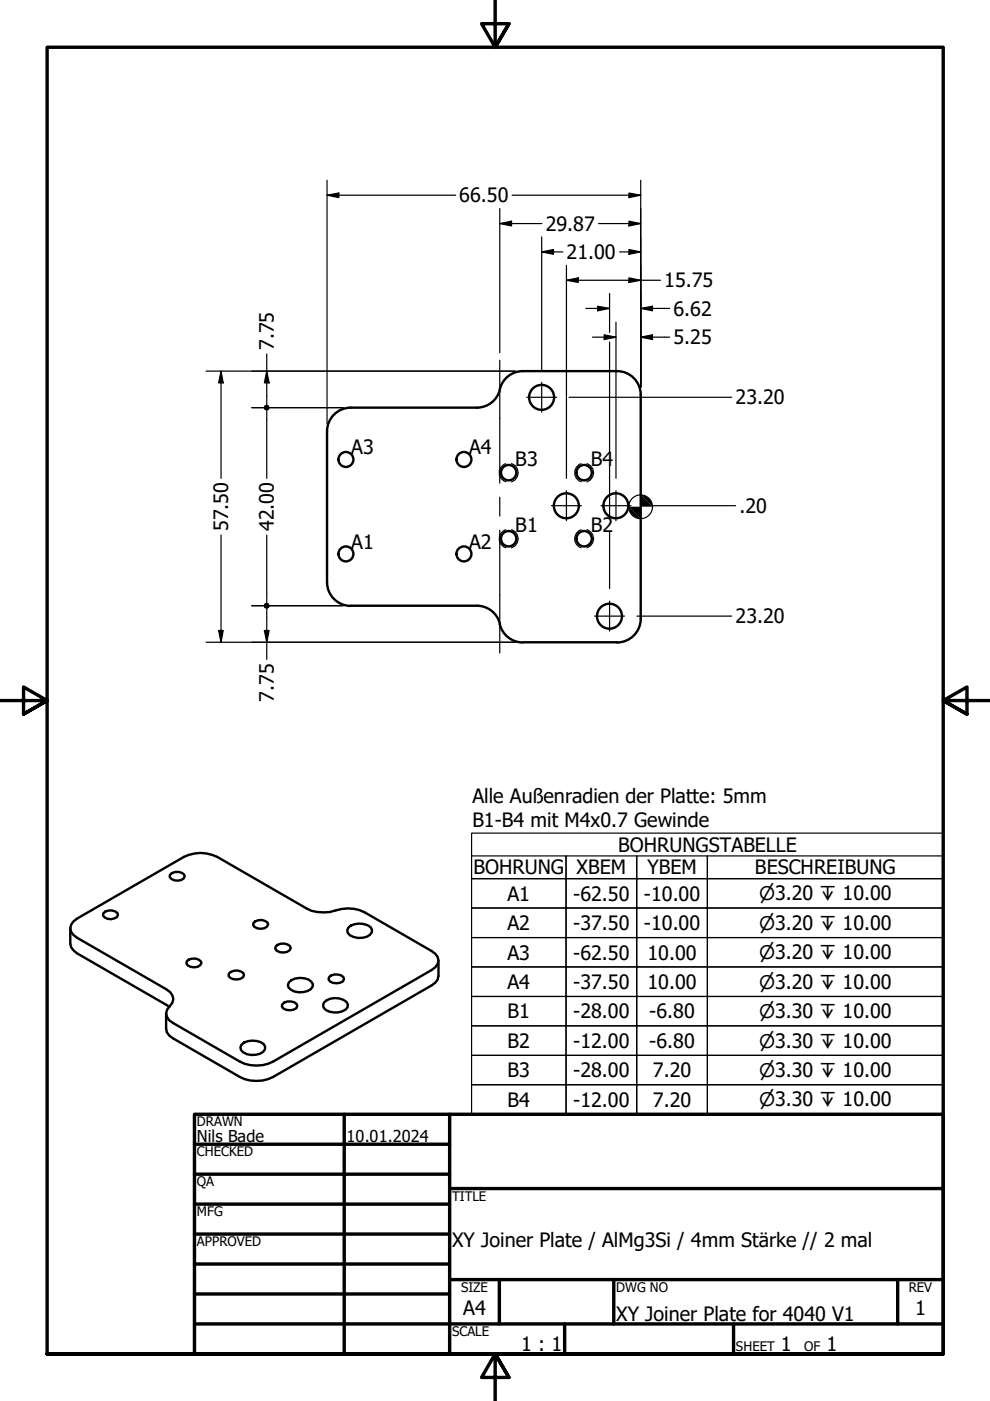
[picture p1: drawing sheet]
<svg xmlns="http://www.w3.org/2000/svg" width="210mm" height="297mm" viewBox="0 0 210 297" stroke-linecap="round" stroke-linejoin="round" font-family="sans-serif">
<!-- layer: Sichtbar (ANSI) -->
<g fill="none" stroke="#000" stroke-width=".51">
<path d="M130.8 78.7a5 5 0 0 1 5 5v47.5a5 5 0 0 1-5 5M130.9 78.7h-20.1a5 5 0 0 0-4.8 3.9M74.3 86.4h26.8M74.4 86.4a5 5 0 0 0-5.1 5v32a5 5 0 0 0 5.1 5.1M106 82.5a5 5 0 0 1-4.9 3.9M74.3 128.4h26.8M101.1 128.4a5 5 0 0 1 4.9 3.9M106 132.3a5 5 0 0 0 4.8 3.9M110.8 136.2h20.1M14.9 196.8v3.3l.2 .7 1.2 1.3 19.6 11.3M15.6 195.4l.7-.6 22.7-13.1a7.8 7.8 0 0 1 7.1 0l18.9 10.9a7.8 7.8 0 0 0 6.2 .4 8.1 8.1 0 0 1 6.1 .4l14.2 8.2a2.13 2.13 0 0 1 1.5 2.1 2.13 2.13 0 0 1-1.5 2l-33.6 19.4a7.8 7.8 0 0 1-7.1 0l-14.1-8.2a2.1 2.1 0 0 1-.7-3.6 2.07 2.07 0 0 0-.7-3.6l-19-10.9a2.1 2.1 0 0 1-.7-3.4zM21.9 193.7a2.17 2.17 0 0 1 3-.1l.1 .4a1.94 1.94 0 0 1-3.2 .1z"/>
<path d="M36 185.5a2.17 2.17 0 0 1 3-.1l.2 .4a1.94 1.94 0 0 1-3.2 .2zM53.7 195.7a2.17 2.17 0 0 1 3-.1l.2 .4a1.94 1.94 0 0 1-3.2 .2zM73.8 196.7a3.8 3.8 0 0 1 4.8-.1l.3 .5a1.81 1.81 0 0 1-2 1.7 3.3 3.3 0 0 1-3.2-1l-.1-.5zM40 203.5a1.96 1.96 0 0 1 2.7 .7 1.94 1.94 0 0 1-3.2 .1l.1-.4zM48.5 206.4a2.21 2.21 0 0 1 3.1-.1l.1 .5a1.96 1.96 0 0 1-2.9 .5l-.3-.4zM58.4 200.7a2.19 2.19 0 0 1 3.1-.1l.1 .5a2.02 2.02 0 0 1-3.2 .1zM59.8 213a2.17 2.17 0 0 1 3.1-.1l.1 .4a1.92 1.92 0 0 1-2.9 .6l-.3-.5zM61.3 208.3a3.7 3.7 0 0 1 4.7-.2l.3 .5a1.83 1.83 0 0 1-2 1.7 3.2 3.2 0 0 1-3.1-.9l-.2-.6zM68.7 212.5a3.7 3.7 0 0 1 4.7-.1l.3 .5v.6a3.4 3.4 0 0 1-5.1 .1l-.1-.5zM69.7 207.2a2.17 2.17 0 0 1 3.1 0l.1 .4-.2 .5a2.31 2.31 0 0 1-3-.4zM93 203.7v3.2l-.2 .8-.5 .7-.8 .5-33.6 19.4a7.8 7.8 0 0 1-7.1 0l-14.9-8.7-.5-.7-.2-.8v-3.2M51.2 221.5a3.8 3.8 0 0 1 4.7-.1l.3 .5a1.81 1.81 0 0 1-2 1.7 3.1 3.1 0 0 1-3.1-1l-.1-.5z"/>
<circle cx="73.3" cy="97.4" r="1.59"/>
<circle cx="98.4" cy="97.4" r="1.59"/>
<circle cx="114.8" cy="84.3" r="2.65"/>
<circle cx="73.3" cy="117.4" r="1.59"/>
<circle cx="98.4" cy="117.4" r="1.59"/>
<circle cx="107.8" cy="100.2" r="1.63"/>
<circle cx="107.8" cy="114.2" r="1.63"/>
<circle cx="120.1" cy="107.2" r="2.65"/>
<circle cx="123.8" cy="100.2" r="1.63"/>
<circle cx="123.8" cy="114.2" r="1.63"/>
<circle cx="130.6" cy="107.2" r="2.65"/>
<circle cx="129.2" cy="130.6" r="2.65"/>
</g>
<!-- layer: Verdeckt schmal (ANSI) -->
<path d="M107.2 98.3a2 2 0 0 0-1.4 1.9 2 2 0 0 0 1.4 1.9M108.5 98.3a2.06 2.06 0 0 1 1.4 1.9 2.06 2.06 0 0 1-1.4 2M123.2 98.3a2 2 0 0 0-1.4 1.9 2 2 0 0 0 1.4 1.9M124.5 98.3a2.06 2.06 0 0 1 1.4 1.9 2.06 2.06 0 0 1-1.4 2M107.2 112.3a1.97 1.97 0 0 0-1.4 1.9 1.97 1.97 0 0 0 1.4 1.9M108.5 112.3a2.03 2.03 0 0 1 1.4 1.9 2.03 2.03 0 0 1-1.4 1.9M123.2 112.3a1.97 1.97 0 0 0-1.4 1.9 1.97 1.97 0 0 0 1.4 1.9M124.5 112.3a2.03 2.03 0 0 1 1.4 1.9 2.03 2.03 0 0 1-1.4 1.9" fill="none" stroke="#000" stroke-width=".25"/>
<!-- layer: Border (ANSI) -->
<g fill="none" stroke="#000" stroke-width=".72">
<path d="M105 0v10l-2.9-5h5.8l-2.9 5 2.9-5M0 148.5h10l-5-2.8v5.7l5-2.9-5 2.9M210 148.5h-10l5-2.8v5.7l-5-2.9 5 2.9M41.2 236.2h158.8v50.8h-158.8zM73 236.2v50.8M95.3 236.2v50.8M41.2 242.6h54.1M41.2 248.9h54.1M41.2 255.3h54.1M95.3 252h104.7M41.2 261.6h54.1M41.2 268h54.1"/>
<path d="M41.2 274.3h54.1M95.3 271.3h104.7M105.9 271.3v9.4M130.1 271.3v9.4M190.3 271.3v9.4M10 287v-277h190v277h-190h190M41.2 280.7h158.8M107.9 292l-2.9-5 2.9 5h-5.8l2.9-5v10M119.7 280.7v6.3M155.5 280.7v6.3"/>
</g>
<g fill="none" stroke="#000" stroke-width=".25">
<path d="M69.3 38.2v51.6M135.8 38.2v43.9M69.3 41.4l2.5-.5v1zM69.3 41.4h27.3M106 47.4l2.5-.5v1zM106 47.4h8.9M106 44.2v30.6M108.6 41.4h27.2M114.9 53.4l2.4-.5v1zM114.9 53.4h4.4M114.9 50.2v28.2M120.1 59.4l2.5-.5v1z"/>
<path d="M120.1 59.4h19.9M120.1 56.2v27.9M126.9 47.4h8.9M131.4 53.4h4.4M133.3 58.9l2.5 .5-2.5 .5zM133.3 52.9l2.5 .5-2.5 .5zM133.3 46.9l2.5 .5-2.5 .5zM133.3 40.9l2.5 .5-2.5 .5zM43.7 78.7h62.2M46.9 78.7l.4 2.5h-.9zM46.9 78.7v22.7M56.6 78.7l.5 2.5h-1.1z"/>
<path d="M56.6 75v10.8M106.1 78.7h3.2M124.2 65.4h5M125.6 71.5h5M126.7 64.9l2.5 .5-2.5 .5zM128.1 71l2.5 .5-2.5 .5zM129.2 62.2v8.3M129.2 72.5v23.2M130.6 68.3v33.1M135.8 71.5l2.5-.5v1zM135.8 65.4l2.5-.5v1zM135.8 71.5h6.2"/>
<path d="M135.8 65.4h6.2M53.4 86.4h19.3M56.6 87.1v14.3M120.1 84.3v17.1M120.6 84.2h34.6M129.2 98.8v8.3M46.9 113.4v22.8M56.6 113.4v14.4M129.2 107.3v2.4M129.2 112.8v12M138.3 107.2h17.7M43.7 136.2h62.2"/>
<path d="M46.4 133.7h.9l-.4 2.5zM53.4 128.4h19.3M56 133.7h1.1l-.5 2.5zM56.6 129.1v10.7M106.1 136.2h3.2M135 130.6h20.2"/>
<circle cx="135.8" cy="107.4" r="2.52"/>
</g>
<g fill="#000">
<path d="M69.3 41.4l2.5-.5v1z" fill-rule="evenodd"/>
<path d="M106 47.4l2.5-.5v1z" fill-rule="evenodd"/>
<path d="M114.9 53.4l2.4-.5v1z" fill-rule="evenodd"/>
<path d="M120.1 59.4l2.5-.5v1z" fill-rule="evenodd"/>
<path d="M133.3 58.9l2.5 .5-2.5 .5z" fill-rule="evenodd"/>
<path d="M133.3 52.9l2.5 .5-2.5 .5z" fill-rule="evenodd"/>
<path d="M133.3 46.9l2.5 .5-2.5 .5z" fill-rule="evenodd"/>
<path d="M133.3 40.9l2.5 .5-2.5 .5z" fill-rule="evenodd"/>
<path d="M126.7 64.9l2.5 .5-2.5 .5z" fill-rule="evenodd"/>
<path d="M128.1 71l2.5 .5-2.5 .5z" fill-rule="evenodd"/>
<path d="M135.8 71.5l2.5-.5v1z" fill-rule="evenodd"/>
<path d="M135.8 65.4l2.5-.5v1z" fill-rule="evenodd"/>
<path d="M46.9 78.7l.4 2.5h-.9z" fill-rule="evenodd"/>
<path d="M56.1 86l.5-.2 .4 .2 .2 .4-.2 .5-.4 .2-.5-.2-.2-.5z" fill-rule="evenodd"/>
<path d="M56.1 86l.5-.2 .4 .2 .2 .4-.2 .5-.4 .2-.5-.2-.2-.5z" fill-rule="evenodd"/>
<path d="M56.6 78.7l.5 2.5h-1.1z" fill-rule="evenodd"/>
<path d="M133.3 107.4l2.5 2.5a2.46 2.46 0 0 1-2.5-2.5z" fill-rule="evenodd"/>
<path d="M135.8 104.9l2.5 2.5h-5l2.5 2.5z" fill-rule="evenodd"/>
<path d="M135.8 104.9a2.46 2.46 0 0 1 2.5 2.5z" fill-rule="evenodd"/>
<path d="M46.4 133.7h.9l-.4 2.5z" fill-rule="evenodd"/>
<path d="M56 133.7h1.1l-.5 2.5z" fill-rule="evenodd"/>
<path d="M56.1 128l.5-.2 .4 .2 .2 .4-.2 .5-.4 .2-.5-.2-.2-.5z" fill-rule="evenodd"/>
<path d="M56.1 128l.5-.2 .4 .2 .2 .4-.2 .5-.4 .2-.5-.2-.2-.5z" fill-rule="evenodd"/>
</g>
<!-- layer: Symbol (ANSI) -->
<g fill="none" stroke="#000" stroke-width=".25">
<path d="M100 176.6h100v59.6h-100zM100 181.5h20v4.8h-20h20v6.2h-20h20v6.3h-20h20v6.2h-20h20v6.3h-20h20v6.2h-20h20v6.3h-20h20v6.2h-20h20v6.2v-6.2h15v6.2v-6.2h15v6.2v-6.2h50h-50v-6.2h50h-50v-6.3h50h-50v-6.2h50h-50v-6.3h50h-50v-6.2h50h-50v-6.3h50h-50v-6.2h50h-50v-4.8h50M120 181.5h15v4.8h-15zM120 186.3h15v6.2h-15zM120 192.5h15v6.3h-15zM120 198.8h15v6.2h-15zM135 181.5h15v4.8h-15zM135 186.3h15v6.2h-15zM135 192.5h15v6.3h-15zM135 198.8h15v6.2h-15zM120 205h15v6.3h-15zM120 211.3h15v6.2h-15z"/>
<path d="M120 217.5h15v6.3h-15zM135 205h15v6.3h-15zM135 211.3h15v6.2h-15zM135 217.5h15v6.3h-15zM120 223.8h15v6.2h-15zM135 223.8h15v6.2h-15z"/>
</g>
<!-- layer: Mittelpunktmarkierung (ANSI) -->
<path d="M111.7 84.2h6.3M114.9 81.1v6.3M116.9 107.2h6.4M120.1 104v6.4M127.4 107.2h6.4M130.6 104v6.4M126.1 130.6h6.3M129.2 127.5v6.3" fill="none" stroke="#000" stroke-width=".25"/>
<!-- layer: Mittellinie (ANSI) -->
<path d="M106 76.4v26M106 105.4v4M106 112.4v26.1" fill="none" stroke="#000" stroke-width=".25"/>
<g font-size="4.2">
<text x="97.4" y="42.9">66.50</text>
<text x="115.7" y="48.9">29.87</text>
<text x="120.1" y="54.9">21.00</text>
<text x="140.8" y="60.9">15.75</text>
<text x="142.8" y="66.9">6.62</text>
<text x="58" y="74.2" transform="rotate(-90 58 74.2)">7.75</text>
<text x="142.8" y="73">5.25</text>
<text x="156" y="85.8">23.20</text>
<text x="74.5" y="96.3">A3</text>
<text x="99.5" y="96.3">A4</text>
<text x="109.3" y="98.7">B3</text>
<text x="125.3" y="98.8">B4</text>
<text x="48.3" y="112.6" transform="rotate(-90 48.3 112.6)">57.50</text>
<text x="58.1" y="112.6" transform="rotate(-90 58.1 112.6)">42.00</text>
<text x="109.3" y="112.8">B1</text>
<text x="125.3" y="112.8">B2</text>
<text x="156.8" y="108.7">.20</text>
<text x="74.5" y="116.3">A1</text>
<text x="99.5" y="116.3">A2</text>
<text x="156" y="132.2">23.20</text>
<text x="58" y="148.7" transform="rotate(-90 58 148.7)">7.75</text>
<text x="100.2" y="170.3">Alle Außenradien der Platte: 5mm</text>
<text x="100.2" y="175.3">B1-B4 mit M4x0.7 Gewinde</text>
<text x="100.4" y="185.4">BOHRUNG</text>
<text x="122.3" y="185.4">XBEM</text>
<text x="131.1" y="180.6">BOHRUNGSTABELLE</text>
<text x="137.3" y="185.4">YBEM</text>
<text x="160.1" y="185.4">BESCHREIBUNG</text>
<text x="107.6" y="191">A1</text>
<text x="121.5" y="191">-62.50</text>
<text x="136.5" y="191">-10.00</text>
<text x="107.6" y="197.2">A2</text>
<text x="121.5" y="197.2">-37.50</text>
<text x="136.5" y="197.2">-10.00</text>
<text x="107.6" y="203.4">A3</text>
<text x="121.5" y="203.4">-62.50</text>
<text x="137.3" y="203.4">10.00</text>
<text x="107.6" y="209.7">A4</text>
<text x="121.5" y="209.7">-37.50</text>
<text x="137.3" y="209.7">10.00</text>
<text x="107.6" y="215.9">B1</text>
<text x="121.5" y="215.9">-28.00</text>
<text x="137.7" y="215.9">-6.80</text>
<text x="107.6" y="222.2">B2</text>
<text x="121.5" y="222.2">-12.00</text>
<text x="137.7" y="222.2">-6.80</text>
<text x="107.6" y="228.4">B3</text>
<text x="121.5" y="228.4">-28.00</text>
<text x="138.4" y="228.4">7.20</text>
<text x="107.6" y="234.6">B4</text>
<text x="121.5" y="234.6">-12.00</text>
<text x="138.4" y="234.6">7.20</text>
<text x="95.8" y="264.3">XY Joiner Plate / AlMg3Si / 4mm Stärke // 2 mal</text>
<text x="98.2" y="278.8">A4</text>
<text x="130.6" y="280.1">XY Joiner Plate for 4040 V1</text>
<text x="194" y="278.8">1</text>
<text x="110.5" y="286.5">1 : 1</text>
<text x="165.6" y="286.5">1</text>
<text x="175.2" y="286.5">1</text>
</g>
<g font-size="4">
<text x="161" y="190.9">⌀3.20 ↧ 10.00</text>
<text x="161" y="197.1">⌀3.20 ↧ 10.00</text>
<text x="161" y="203.4">⌀3.20 ↧ 10.00</text>
<text x="161" y="209.6">⌀3.20 ↧ 10.00</text>
<text x="161" y="215.8">⌀3.30 ↧ 10.00</text>
<text x="161" y="222.1">⌀3.30 ↧ 10.00</text>
<text x="161" y="228.3">⌀3.30 ↧ 10.00</text>
<text x="161" y="234.6">⌀3.30 ↧ 10.00</text>
</g>
<g font-size="3.5">
<text x="41.7" y="242">Nils Bade</text>
<text x="73.5" y="242">10.01.2024</text>
</g>
<g font-size="2.8">
<text x="41.7" y="238.8">DRAWN</text>
<text x="41.7" y="245.2">CHECKED</text>
<text x="41.7" y="251.5">QA</text>
<text x="41.7" y="257.9">MFG</text>
<text x="95.8" y="254.5">TITLE</text>
<text x="41.7" y="264.2">APPROVED</text>
<text x="97.7" y="273.9">SIZE</text>
<text x="130.6" y="273.9">DWG NO</text>
<text x="192.7" y="273.8">REV</text>
<text x="95.8" y="283.3">SCALE</text>
<text x="156" y="286.5">SHEET</text>
<text x="170.5" y="286.5">OF</text>
</g>
</svg>
